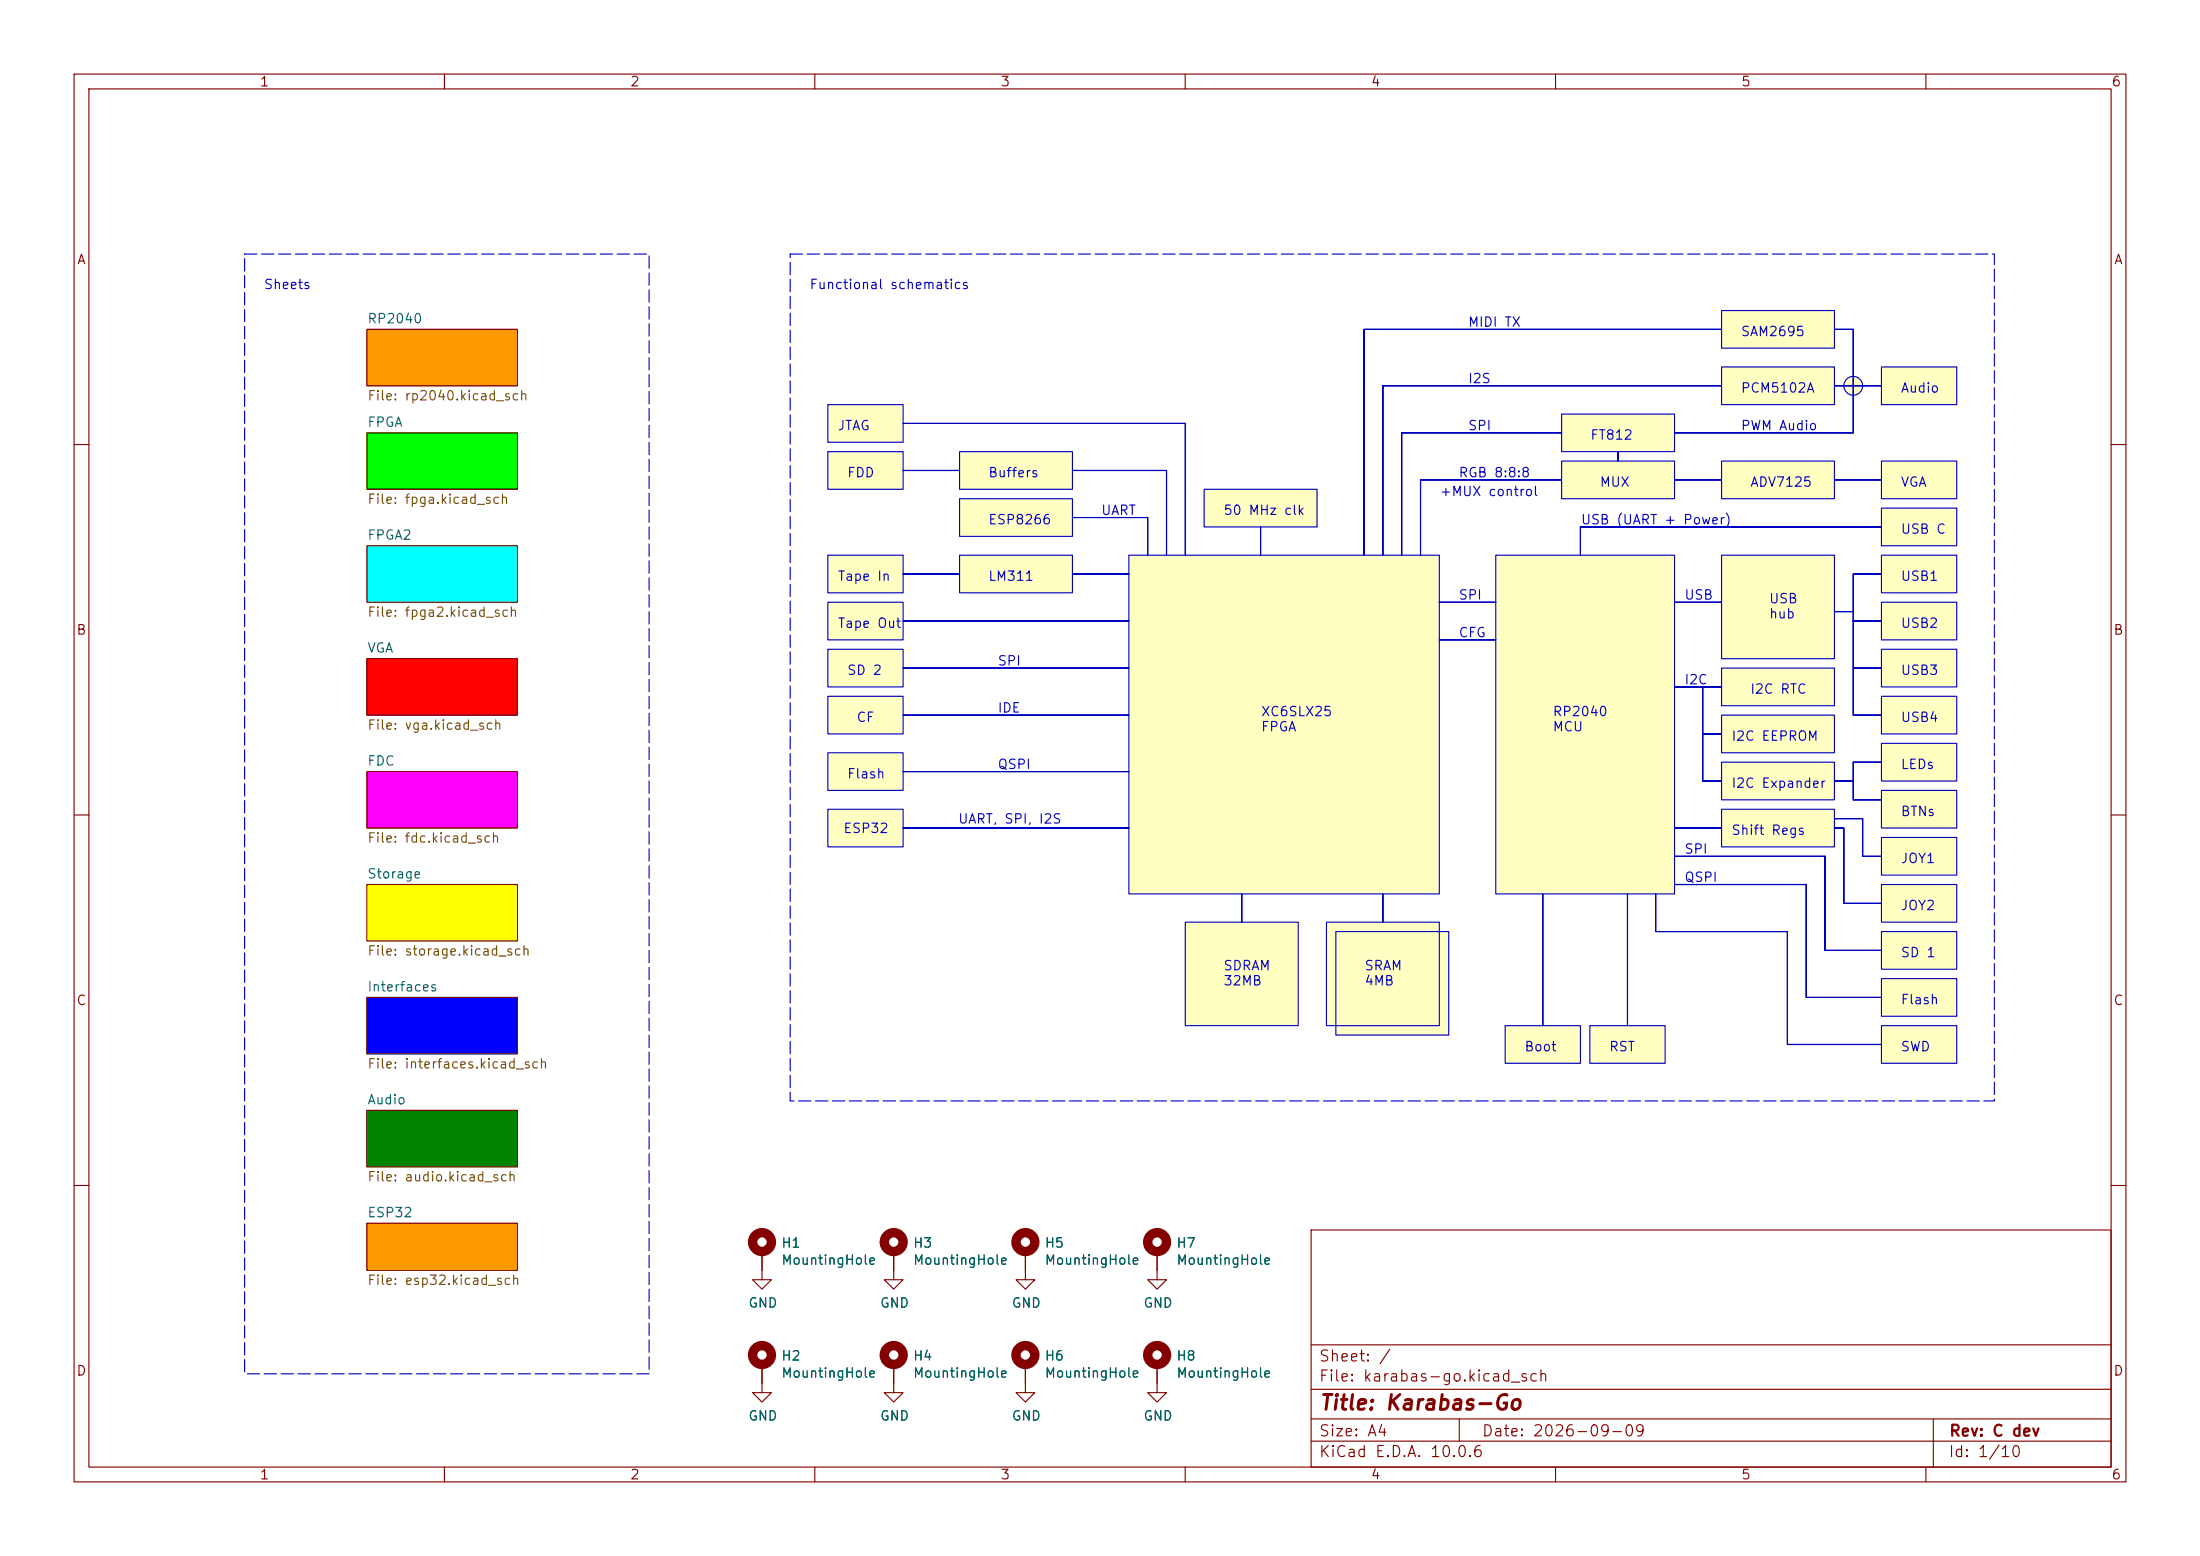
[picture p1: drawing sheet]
<svg xmlns="http://www.w3.org/2000/svg" width="297mm" height="210mm" viewBox="0 0 297 210" stroke-linecap="round" stroke-linejoin="round" font-family="sans-serif">
<g fill="none" stroke="#840000" stroke-width=".15">
<path d="M10 10h277v190h-277zM12 12h273v186h-273zM60 10v2M110 10v2M160 10v2M210 10v2M260 10v2M10 60h2M285 60h2M10 110h2M285 110h2M10 160h2"/>
<path d="M177 166h108v32h-108zM285 160h2M60 198v2M110 198v2M160 198v2M177 194.5h108M177 191.5h108M177 187.5h108M177 181.5h108M197 191.5v3M210 198v2M260 198v2"/>
<path d="M261 191.5v6.5"/>
</g>
<path d="M49.5 58.4h20.3v7.6h-20.3z" fill="#0f0" stroke="#0f0" stroke-width=".14"/>
<g fill="#f90" stroke="#f90" stroke-width=".14">
<path d="M49.5 44.5h20.3v7.6h-20.3z"/>
<path d="M49.5 165.1h20.3v6.4h-20.3z"/>
</g>
<path d="M49.5 104.1h20.3v7.7h-20.3z" fill="#f0f" stroke="#f0f" stroke-width=".14"/>
<path d="M49.5 119.4h20.3v7.6h-20.3z" fill="#ff0" stroke="#ff0" stroke-width=".14"/>
<path d="M49.5 149.9h20.3v7.6h-20.3z" fill="#008400" stroke="#008400" stroke-width=".14"/>
<path d="M49.5 88.9h20.3v7.6h-20.3z" fill="#f00" stroke="#f00" stroke-width=".14"/>
<path d="M49.5 134.6h20.3v7.6h-20.3z" fill="#00f" stroke="#00f" stroke-width=".14"/>
<path d="M49.5 73.7h20.3v7.6h-20.3z" fill="#0ff" stroke="#0ff" stroke-width=".14"/>
<g fill="#ffffc2">
<path d="M111.8 109.2h10.1v5.1h-10.1z"/>
<path d="M111.8 61h10.1v5h-10.1z"/>
<path d="M111.8 87.6h10.1v5.1h-10.1z"/>
<path d="M111.8 74.9h10.1v5.1h-10.1z"/>
<path d="M129.5 67.3h15.3v5.1h-15.3z"/>
<path d="M254 132.1h10.2v5.1h-10.2z"/>
<path d="M152.4 74.9h41.9v45.8h-41.9z"/>
<path d="M210.8 55.9h15.3v5.1h-15.3z"/>
<path d="M129.5 74.9h15.3v5.1h-15.3z"/>
<path d="M111.8 101.6h10.1v5.1h-10.1z"/>
<path d="M180.3 125.7h15.3v14h-15.3z"/>
<path d="M179.1 124.5h15.2v13.9h-15.2z"/>
<path d="M160 124.5h15.3v13.9h-15.3z"/>
<path d="M111.8 81.3h10.1v5.1h-10.1z"/>
<path d="M111.8 94h10.1v5.1h-10.1z"/>
<path d="M210.8 62.2h15.3v5.1h-15.3z"/>
<path d="M254 62.2h10.2v5.1h-10.2z"/>
<path d="M254 49.5h10.2v5.1h-10.2z"/>
<path d="M201.9 74.9h24.2v45.8h-24.2z"/>
<path d="M203.2 138.4h10.2v5.1h-10.2z"/>
<path d="M214.6 138.4h10.2v5.1h-10.2z"/>
</g>
<circle cx="250.2" cy="52.1" r="1.27" fill="#ffffc2" stroke="#ffffc2" stroke-width=".14"/>
<g fill="#ffffc2">
<path d="M232.4 41.9h15.2v5.1h-15.2z"/>
<path d="M232.4 49.5h15.2v5.1h-15.2z"/>
<path d="M254 94h10.2v5.1h-10.2z"/>
<path d="M254 87.6h10.2v5.1h-10.2z"/>
<path d="M254 100.3h10.2v5.1h-10.2z"/>
<path d="M254 81.3h10.2v5.1h-10.2z"/>
<path d="M254 68.6h10.2v5.1h-10.2z"/>
<path d="M254 74.9h10.2v5.1h-10.2z"/>
<path d="M232.4 74.9h15.2v14h-15.2z"/>
<path d="M232.4 62.2h15.2v5.1h-15.2z"/>
<path d="M162.6 66h15.2v5.1h-15.2z"/>
<path d="M232.4 96.5h15.2v5.1h-15.2z"/>
<path d="M254 125.7h10.2v5.1h-10.2z"/>
<path d="M254 138.4h10.2v5.1h-10.2z"/>
<path d="M232.4 90.2h15.2v5.1h-15.2z"/>
<path d="M129.5 61h15.3v5h-15.3z"/>
<path d="M111.8 54.6h10.1v5.1h-10.1z"/>
<path d="M232.4 102.9h15.2v5.1h-15.2z"/>
<path d="M232.4 109.2h15.2v5.1h-15.2z"/>
<path d="M254 106.7h10.2v5.1h-10.2z"/>
<path d="M254 119.4h10.2v5.1h-10.2z"/>
<path d="M254 113h10.2v5.1h-10.2z"/>
</g>
<g fill="none" stroke="#840000" stroke-width=".15">
<path d="M49.5 58.4h20.3v7.6h-20.3zM49.5 44.5h20.3v7.6h-20.3zM49.5 73.7h20.3v7.6h-20.3zM49.5 88.9h20.3v7.6h-20.3zM49.5 104.1h20.3v7.7h-20.3zM49.5 119.4h20.3v7.6h-20.3zM49.5 134.6h20.3v7.6h-20.3zM49.5 149.9h20.3v7.6h-20.3zM49.5 165.1h20.3v6.4h-20.3zM102.9 168.9v3.8h1.2l-1.2 1.3-1.3-1.3h1.3M120.6 168.9v3.8h1.3l-1.3 1.3-1.2-1.3h1.2M138.4 168.9v3.8h1.3l-1.3 1.3-1.2-1.3h1.2"/>
<path d="M156.2 168.9v3.8h1.3l-1.3 1.3-1.3-1.3h1.3M102.9 184.2v3.8h1.2l-1.2 1.2-1.3-1.2h1.3M120.6 184.2v3.8h1.3l-1.3 1.2-1.2-1.2h1.2M138.4 184.2v3.8h1.3l-1.3 1.2-1.2-1.2h1.2M156.2 184.2v3.8h1.3l-1.3 1.2-1.3-1.2h1.3"/>
</g>
<g fill="none" stroke="#840000" stroke-width="1.3">
<circle cx="102.9" cy="167.6" r="1.27"/>
<circle cx="120.6" cy="167.6" r="1.27"/>
<circle cx="138.4" cy="167.6" r="1.27"/>
<circle cx="156.2" cy="167.6" r="1.27"/>
<circle cx="102.9" cy="182.9" r="1.27"/>
<circle cx="120.6" cy="182.9" r="1.27"/>
<circle cx="138.4" cy="182.9" r="1.27"/>
<circle cx="156.2" cy="182.9" r="1.27"/>
</g>
<g fill="none" stroke="#0000c2" stroke-width=".15">
<path d="M111.8 54.6h10.1v5.1h-10.1zM121.9 57.2h38.1zM160 57.2v17.7zM184.1 44.5v30.4zM184.1 44.5h48.3zM186.7 52.1v22.8zM186.7 52.1h45.7zM189.2 58.4h21.6zM189.2 58.4v16.5zM210.8 55.9h15.3v5.1h-15.3zM226.1 58.4h24.1zM232.4 41.9h15.2v5.1h-15.2z"/>
<path d="M232.4 49.5h15.2v5.1h-15.2zM247.6 44.5h2.6zM247.6 52.1h6.4zM250.2 52.1v6.3zM250.2 44.5v7.6zM254 49.5h10.2v5.1h-10.2zM111.8 61h10.1v5h-10.1zM111.8 74.9h10.1v5.1h-10.1zM121.9 77.5h7.6zM121.9 63.5h7.6zM129.5 67.3h15.3v5.1h-15.3zM129.5 74.9h15.3v5.1h-15.3z"/>
<path d="M129.5 61h15.3v5h-15.3zM144.8 77.5h7.6zM144.8 69.9h10.1zM144.8 63.5h12.7zM152.4 74.9h41.9v45.8h-41.9zM154.9 69.9v5zM157.5 63.5v11.4zM162.6 66h15.2v5.1h-15.2zM170.2 71.1v3.8zM191.8 64.8v10.1zM191.8 64.8h19zM201.9 74.9h24.2v45.8h-24.2z"/>
<path d="M210.8 62.2h15.3v5.1h-15.3zM213.4 71.1v3.8zM213.4 71.1h40.6zM218.4 61v1.2zM226.1 64.8h6.3zM232.4 74.9h15.2v14h-15.2zM232.4 62.2h15.2v5.1h-15.2zM247.6 64.8h6.4zM250.2 77.5v6.3zM250.2 77.5h3.8zM254 62.2h10.2v5.1h-10.2zM254 68.6h10.2v5.1h-10.2z"/>
<path d="M254 74.9h10.2v5.1h-10.2zM111.8 87.6h10.1v5.1h-10.1zM111.8 81.3h10.1v5.1h-10.1zM111.8 94h10.1v5.1h-10.1zM121.9 90.2h30.5zM121.9 96.5h30.5zM121.9 83.8h30.5zM194.3 86.4h7.6zM194.3 81.3h7.6zM226.1 81.3h6.3zM226.1 92.7h6.3zM229.9 92.7v6.4z"/>
<path d="M229.9 99.1h2.5zM229.9 99.1v6.3zM232.4 96.5h15.2v5.1h-15.2zM232.4 90.2h15.2v5.1h-15.2zM247.6 82.6h2.6zM250.2 96.5h3.8zM250.2 87.6v8.9zM250.2 83.8h3.8zM250.2 83.8v3.8zM250.2 90.2h3.8zM254 94h10.2v5.1h-10.2zM254 87.6h10.2v5.1h-10.2z"/>
<path d="M254 81.3h10.2v5.1h-10.2zM111.8 109.2h10.1v5.1h-10.1zM111.8 101.6h10.1v5.1h-10.1zM121.9 111.8h30.5zM121.9 104.1h30.5zM226.1 115.6h20.3zM226.1 111.8h6.3zM226.1 119.4h17.7zM229.9 105.4h2.5zM232.4 102.9h15.2v5.1h-15.2zM232.4 109.2h15.2v5.1h-15.2zM243.8 119.4v15.2z"/>
<path d="M246.4 115.6v12.7zM247.6 105.4h2.6zM247.6 111.8h1.3zM247.6 110.5h3.9zM248.9 111.8v10.1zM250.2 108h3.8zM250.2 102.9v5.1zM250.2 102.9h3.8zM251.5 115.6h2.5zM251.5 110.5v5.1zM254 100.3h10.2v5.1h-10.2zM254 106.7h10.2v5.1h-10.2z"/>
<path d="M254 119.4h10.2v5.1h-10.2zM254 113h10.2v5.1h-10.2zM160 124.5h15.3v13.9h-15.3zM167.6 120.7v3.8zM179.1 124.5h15.2v13.9h-15.2zM180.3 125.7h15.3v14h-15.3zM186.7 120.7v3.8zM203.2 138.4h10.2v5.1h-10.2zM208.3 120.7v17.7zM214.6 138.4h10.2v5.1h-10.2zM219.7 120.7v17.7zM223.5 125.7h17.8z"/>
<path d="M223.5 120.7v5zM241.3 125.7v15.3zM243.8 134.6h10.2zM246.4 128.3h7.6zM248.9 121.9h5.1zM254 132.1h10.2v5.1h-10.2zM254 125.7h10.2v5.1h-10.2zM254 138.4h10.2v5.1h-10.2zM241.3 141h12.7z"/>
<circle cx="250.2" cy="52.1" r="1.27"/>
</g>
<path d="M33 34.3h54.6v151.1h-54.6zM106.7 34.3h162.5v114.3h-162.5z" fill="none" stroke="#0000c2" stroke-width=".15" stroke-dasharray="1.7 .6"/>
<text font-size="2" fill="#840000" x="178" y="190.8">Title: Karabas-Go</text>
<g font-size="1.5" fill="#840000">
<text x="178" y="184.1">Sheet: /</text>
<text x="178" y="186.8">File: karabas-go.kicad_sch</text>
<text x="178" y="197">KiCad E.D.A. 10.0.6</text>
<text x="178" y="194.2">Size: A4</text>
<text x="200" y="194.2">Date: 2026-09-09</text>
<text x="263" y="197">Id: 1/10</text>
<text x="263" y="194.2">Rev: C dev</text>
</g>
<g font-size="1.3" fill="#840000">
<text x="35" y="12">1</text>
<text x="85" y="12">2</text>
<text x="135" y="12">3</text>
<text x="185" y="12">4</text>
<text x="235" y="12">5</text>
<text x="285" y="12">6</text>
<text x="10.3" y="36">A</text>
<text x="285.3" y="36">A</text>
<text x="10.2" y="86">B</text>
<text x="285.2" y="86">B</text>
<text x="10.2" y="136">C</text>
<text x="285.2" y="136">C</text>
<text x="10.2" y="186">D</text>
<text x="285.2" y="186">D</text>
<text x="35" y="200">1</text>
<text x="85" y="200">2</text>
<text x="135" y="200">3</text>
<text x="185" y="200">4</text>
<text x="235" y="200">5</text>
<text x="285" y="200">6</text>
</g>
<g font-size="1.3" fill="#0000c2">
<text x="35.5" y="39.3">Sheets</text>
<text x="109.2" y="39.3">Functional schematics</text>
<text x="198.1" y="44.4">MIDI TX</text>
<text x="234.9" y="45.7">SAM2695</text>
<text x="198.1" y="52">I2S</text>
<text x="234.9" y="53.3">PCM5102A</text>
<text x="256.5" y="53.3">Audio</text>
<text x="113" y="58.4">JTAG</text>
<text x="198.1" y="58.4">SPI</text>
<text x="214.6" y="59.7">FT812</text>
<text x="234.9" y="58.4">PWM Audio</text>
<text x="114.3" y="64.7">FDD</text>
<text x="133.3" y="64.7">Buffers</text>
<text x="196.8" y="64.7">RGB 8:8:8</text>
<text x="133.3" y="71.1">ESP8266</text>
<text x="148.6" y="69.8">UART</text>
<text x="165.1" y="69.8">50 MHz clk</text>
<text x="194.3" y="67.3">+MUX control</text>
<text x="213.3" y="71.1">USB (UART + Power)</text>
<text x="215.9" y="66">MUX</text>
<text x="236.2" y="66">ADV7125</text>
<text x="256.5" y="66">VGA</text>
<text x="256.5" y="72.4">USB C</text>
<text x="113" y="78.7">Tape In</text>
<text x="133.3" y="78.7">LM311</text>
<text x="196.8" y="81.3">SPI</text>
<text x="227.3" y="81.3">USB</text>
<text x="238.7" y="81.7">USB</text>
<text x="238.7" y="83.8">hub</text>
<text x="256.5" y="78.7">USB1</text>
<text x="113" y="85.1">Tape Out</text>
<text x="196.8" y="86.3">CFG</text>
<text x="256.5" y="85.1">USB2</text>
<text x="114.3" y="91.4">SD 2</text>
<text x="134.6" y="90.1">SPI</text>
<text x="227.3" y="92.7">I2C</text>
<text x="236.2" y="94">I2C RTC</text>
<text x="256.5" y="91.4">USB3</text>
<text x="115.5" y="97.8">CF</text>
<text x="134.6" y="96.5">IDE</text>
<text x="170.2" y="97">XC6SLX25</text>
<text x="170.2" y="99">FPGA</text>
<text x="209.5" y="97">RP2040</text>
<text x="209.5" y="99">MCU</text>
<text x="233.7" y="100.3">I2C EEPROM</text>
<text x="256.5" y="97.8">USB4</text>
<text x="114.3" y="105.4">Flash</text>
<text x="134.6" y="104.1">QSPI</text>
<text x="233.7" y="106.7">I2C Expander</text>
<text x="256.5" y="104.1">LEDs</text>
<text x="113.8" y="112.7">ESP32</text>
<text x="129.3" y="111.5">UART, SPI, I2S</text>
<text x="233.7" y="113">Shift Regs</text>
<text x="256.5" y="110.5">BTNs</text>
<text x="227.3" y="115.5">SPI</text>
<text x="227.3" y="119.4">QSPI</text>
<text x="256.5" y="116.8">JOY1</text>
<text x="256.5" y="123.2">JOY2</text>
<text x="165.1" y="131.3">SDRAM</text>
<text x="184.1" y="131.3">SRAM</text>
<text x="256.5" y="129.5">SD 1</text>
<text x="165.1" y="133.3">32MB</text>
<text x="184.1" y="133.3">4MB</text>
<text x="256.5" y="135.9">Flash</text>
<text x="205.7" y="142.2">Boot</text>
<text x="217.1" y="142.2">RST</text>
<text x="256.5" y="142.2">SWD</text>
</g>
<g font-size="1.3" fill="#006464">
<text x="49.5" y="44">RP2040</text>
<text x="49.5" y="57.9">FPGA</text>
<text x="49.5" y="73.2">FPGA2</text>
<text x="49.5" y="88.4">VGA</text>
<text x="49.5" y="103.6">FDC</text>
<text x="49.5" y="118.9">Storage</text>
<text x="49.5" y="134.1">Interfaces</text>
<text x="49.5" y="149.4">Audio</text>
<text x="49.5" y="164.6">ESP32</text>
<text x="105.4" y="168.7">H1</text>
<text x="105.4" y="171">MountingHole</text>
<text x="123.2" y="168.7">H3</text>
<text x="123.2" y="171">MountingHole</text>
<text x="141" y="168.7">H5</text>
<text x="141" y="171">MountingHole</text>
<text x="158.7" y="168.7">H7</text>
<text x="158.7" y="171">MountingHole</text>
<text x="100.9" y="176.8">GND</text>
<text x="118.7" y="176.8">GND</text>
<text x="136.5" y="176.8">GND</text>
<text x="154.3" y="176.8">GND</text>
<text x="105.4" y="183.9">H2</text>
<text x="123.2" y="183.9">H4</text>
<text x="141" y="183.9">H6</text>
<text x="158.7" y="183.9">H8</text>
<text x="105.4" y="186.3">MountingHole</text>
<text x="123.2" y="186.3">MountingHole</text>
<text x="141" y="186.3">MountingHole</text>
<text x="158.7" y="186.3">MountingHole</text>
<text x="100.9" y="192">GND</text>
<text x="118.7" y="192">GND</text>
<text x="136.5" y="192">GND</text>
<text x="154.3" y="192">GND</text>
</g>
<g font-size="1.3" fill="#725600">
<text x="49.5" y="54.4">File: rp2040.kicad_sch</text>
<text x="49.5" y="68.3">File: fpga.kicad_sch</text>
<text x="49.5" y="83.6">File: fpga2.kicad_sch</text>
<text x="49.5" y="98.8">File: vga.kicad_sch</text>
<text x="49.5" y="114.1">File: fdc.kicad_sch</text>
<text x="49.5" y="129.3">File: storage.kicad_sch</text>
<text x="49.5" y="144.5">File: interfaces.kicad_sch</text>
<text x="49.5" y="159.8">File: audio.kicad_sch</text>
<text x="49.5" y="173.7">File: esp32.kicad_sch</text>
</g>
</svg>
